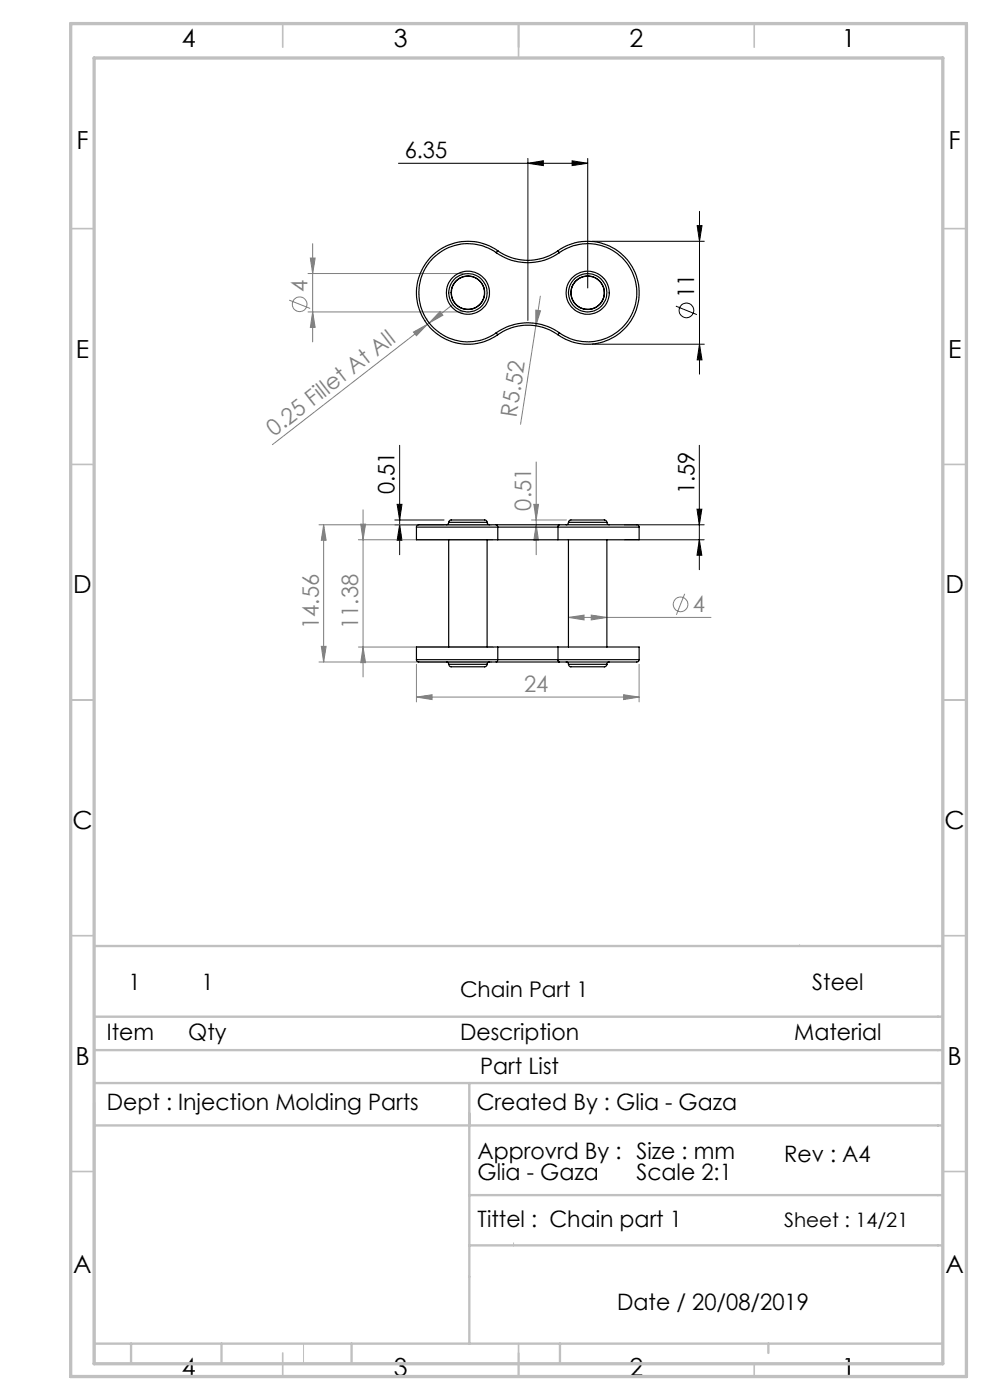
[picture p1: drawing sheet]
<svg xmlns="http://www.w3.org/2000/svg" width="210mm" height="297mm" viewBox="0 0 210 297" stroke-linecap="round" stroke-linejoin="round" font-family="sans-serif">
<g fill="none" stroke="#808080" stroke-width=".21">
<path d="M65.3 58h32.9M65.8 54.7h1.1l-.6 3.3zM66.3 51.7v20.8M61.3 63.7l4.5 1.7M65.3 66.2h32.9M66.3 66.2l.6 3.3h-1.1zM87.7 70.4l2.9-1.6-2.3 2.4zM90 68h.1M90.4 67.7h.1M90.6 68.8l-32.8 25.5M91.1 68.5l-.5 .3M93.3 66.1l.6 .8-2.8 1.6z"/>
<path d="M96.1 64.6l-5 3.9M113.7 65.8l1 .1-1 3.2zM113.7 69.1l-3.3 20.9M114.6 62.8l-.9 6.3M113.7 98v19.7M67.7 111.3h36.6M68.7 111.3v29.1M68.7 111.3l.5 3.3h-1zM76 114.5h28.6M76.5 111.2h1l-.5 3.3zM77 108.2v35.4M112.7 110.3h7.5"/>
<path d="M113.2 107h1l-.5 3.3zM113.7 111.3l.5 3.3h-1zM68.2 137.1h1l-.5 3.3zM76 137.3h28.6M77 137.3l.5 3.3h-1zM120.6 131l3.3-.5v1zM120.6 131h30.2M125.4 130.5l3.3 .5-3.3 .5zM145.2 126l-1.7 4.4M67.7 140.4h36.6M88.3 147.9l3.4-.5v1zM88.3 140.9v8"/>
<path d="M88.3 147.9h47.3M132.3 147.4l3.3 .5-3.3 .5zM135.6 140.9v8"/>
<circle cx="63.6" cy="64.6" r="1.55"/>
<circle cx="144.4" cy="128.2" r="1.56"/>
</g>
<g fill="none" stroke="#000" stroke-width=".21">
<path d="M84.5 34.6h40.2M112 34.6l3.3-.5v1zM112 33.6v34.4M121.4 34.1l3.3 .5-3.3 .5zM124.7 33.6v27.5M125.7 51.2h23.7M147.9 47.9h1l-.5 3.3zM148.4 44.8v34.6M125.7 73h23.7M143.4 64.9l4.4 1.8M148.4 73l.5 3.3h-1zM84.8 94.5v23.2"/>
<path d="M148.3 94.5v26.4M83.7 111.3h10.5M83.7 110.3h10.5M84.2 107h1.1l-.5 3.3zM84.8 111.3l.5 3.3h-1.1zM132.4 111.3h17M132.4 114.5h17M147.8 108h1.1l-.6 3.3zM148.3 114.5l.6 3.3h-1.1z"/>
<circle cx="145.6" cy="65.8" r="1.56"/>
</g>
<path d="M169.6 200.4l.2 .3M99.6 229.8v23.7M108.9 263.7v.7M64.4 285v4.3" fill="none" stroke="#c0c0c0" stroke-width=".21"/>
<g fill="none" stroke="#c0c0c0" stroke-width=".35">
<path d="M60 5v5M110 5v7.3M160 5v5M15 48.5h5M200 48.5h5M15 98.5h5M200 98.5h5M15 148.5h5M200 148.5h5M15 198.5h5M200 198.5h5M15 248.5h5"/>
<path d="M200 248.5h5M60 287v5M110 285v7M160 289.3v2.7"/>
</g>
<g fill="none" stroke="#c0c0c0" stroke-width=".5">
<path d="M20 215.7h180M20 200.7h180M20 229.8h180M20 234v55.3M20 238.8h180M20 222.8h180M99.6 229.8v55.2M99.6 253.5h100.4M99.6 264.2h100.4M20 285h180M27.8 285v4.3M47 285v4.3"/>
<path d="M74.6 285v4.3M118.8 285v4.3M163 285v2"/>
</g>
<path d="M15 5h190v287h-190zM20 12.3h180v277h-180z" fill="none" stroke="#c0c0c0" stroke-width=".7"/>
<g fill="#000">
<path d="M121.4 34.1l3.3 .5-3.3 .5zM112 34.6l3.3-.5v1z"/>
<path d="M84.8 111.3l.5 3.3h-1.1zM84.2 107h1.1l-.5 3.3z"/>
<path d="M147.8 108h1.1l-.6 3.3zM148.3 114.5l.6 3.3h-1.1zM147.9 47.9h1l-.5 3.3zM148.4 73l.5 3.3h-1z"/>
</g>
<g fill="#808080">
<path d="M113.7 65.8l1 .1-1 3.2z"/>
<path d="M132.3 147.4l3.3 .5-3.3 .5zM88.3 147.9l3.4-.5v1z"/>
<path d="M120.6 131l3.3-.5v1zM125.4 130.5l3.3 .5-3.3 .5z"/>
<path d="M93.3 66.1l.6 .8-2.8 1.6zM87.7 70.4l2.9-1.6-2.3 2.4z"/>
<path d="M76.5 111.2h1l-.5 3.3zM77 137.3l.5 3.3h-1zM68.7 111.3l.5 3.3h-1zM68.2 137.1h1l-.5 3.3zM65.8 54.7h1.1l-.6 3.3zM66.3 66.2l.6 3.3h-1.1z"/>
<path d="M113.2 107h1l-.5 3.3zM113.7 111.3l.5 3.3h-1z"/>
</g>
<g fill="none" stroke="#000" stroke-width=".25">
<path d="M105.3 53.6a10.4 10.4 0 0 0-16.4 8.5 10.4 10.4 0 0 0 16.4 8.5M105.3 53.6a11.6 11.6 0 0 0 13.3 0M105.6 53.2a10.9 10.9 0 0 0-17.3 8.9 10.9 10.9 0 0 0 17.3 8.9M105.6 53.2l-.3 .4M105.6 53.2a11 11 0 0 0 12.8 0M118.4 53.2a10.9 10.9 0 0 1 17.2 8.9 10.9 10.9 0 0 1-17.2 8.9M118.4 53.2l.2 .4M118.6 53.6a10.4 10.4 0 0 1 16.5 8.5 10.4 10.4 0 0 1-16.5 8.5M105.3 70.6l.3 .4M105.3 70.6a11.6 11.6 0 0 1 13.3 0M105.6 71a11.1 11.1 0 0 1 12.8 0M118.6 70.6l-.2 .4"/>
<path d="M88.3 111.8v2.7h17.3M88.3 111.8h17.3M95.2 110.8l-.1 .3-.4 .2M95.2 110.8l.4-.5h7.2a.49 .49 0 0 1 .5 .5M95.2 110.8h8.1M95.2 114.5v22.8M103.3 110.8l.1 .3 .4 .2M103.3 114.5v22.8M105.3 111.3h-13.8a6.9 6.9 0 0 0-3 .2l-.2 .3M105.3 111.3l.1 .1 .2 .4M105.3 111.3h13.3M105.6 111.8h12.8"/>
<path d="M105.6 114.5h12.8M105.6 111.8v2.7M118.4 111.8h17.2M118.4 111.8v2.7M118.6 111.3h16.6l.3 .2 .1 .3M118.6 111.3l-.1 .1-.1 .4M120.6 110.8l-.1 .3-.4 .2M120.6 110.8l.4-.5h7.2a.49 .49 0 0 1 .5 .5M120.6 110.8h8.1M120.6 114.5v22.8M128.7 110.8l.1 .3 .4 .2M128.7 114.5v22.8"/>
<path d="M135.6 111.8v2.7h-17.2M88.3 139.9l.2 .4a6.9 6.9 0 0 0 3 .1h13.8M88.3 139.9h17.3M105.6 137.3h-17.3v2.6M105.6 139.9l-.2 .5h-.1M105.6 139.9h12.8M105.6 137.3h12.8M105.6 137.3v2.6M118.4 137.3h17.2v2.6M118.4 139.9l.1 .5h.1M118.4 139.9h17.2M118.4 137.3v2.6"/>
<path d="M135.6 139.9l-.1 .3-.3 .2h-16.6M94.7 140.4l.4 .2 .1 .3M95.2 140.9l.4 .6h7.2a.49 .49 0 0 0 .5-.6M95.2 140.9h8.1M103.8 140.4l-.3 .1-.2 .4M105.3 140.4h13.3M120.1 140.4l.4 .2 .1 .3M120.6 140.9l.4 .6h7.2a.49 .49 0 0 0 .5-.6M120.6 140.9h8.1M129.2 140.4l-.4 .2-.1 .3"/>
<circle cx="99.2" cy="62.1" r="4.1"/>
<circle cx="99.2" cy="62.1" r="4.6"/>
<circle cx="99.3" cy="62.1" r="3.6"/>
<circle cx="99.3" cy="62.1" r="3.5"/>
<circle cx="124.6" cy="62.1" r="4.1"/>
<circle cx="124.6" cy="62.1" r="4.6"/>
<circle cx="124.7" cy="62.1" r="3.6"/>
<circle cx="124.7" cy="62.1" r="3.5"/>
</g>
<g font-size="5.3">
<text x="38.5" y="9.9">4</text>
<text x="83.5" y="9.9">3</text>
<text x="133.6" y="9.9">2</text>
<text x="178.6" y="9.9">1</text>
<text x="16.2" y="31.6">F</text>
<text x="201.2" y="31.6">F</text>
<text x="16.1" y="75.9">E</text>
<text x="201.1" y="75.9">E</text>
<text x="15.5" y="125.9">D</text>
<text x="200.5" y="125.9">D</text>
<text x="15.4" y="175.9">C</text>
<text x="200.4" y="175.9">C</text>
<text x="16" y="225.9">B</text>
<text x="201" y="225.9">B</text>
<text x="15.5" y="270.1">A</text>
<text x="200.5" y="270.1">A</text>
<text x="38.5" y="291.9">4</text>
<text x="83.5" y="291.9">3</text>
<text x="133.6" y="291.9">2</text>
<text x="178.6" y="291.9">1</text>
</g>
<g font-size="4.8">
<text x="85.8" y="33.5">6.35</text>
<text x="147.3" y="63.3" transform="rotate(-90 147.3 63.3)">11</text>
<text x="83.7" y="104.8" transform="rotate(-90 83.7 104.8)">0.51</text>
<text x="147.3" y="104.8" transform="rotate(-90 147.3 104.8)">1.59</text>
<text x="27.3" y="210">1</text>
<text x="42.7" y="210">1</text>
<text x="172.3" y="210">Steel</text>
<text x="22.7" y="220.7">Item</text>
<text x="39.9" y="220.7">Qty</text>
<text x="97.6" y="220.7">Description</text>
<text x="168.5" y="220.7">Material</text>
<text x="101.9" y="227.9">Part List</text>
<text x="22.7" y="235.6">Dept : Injection Molding Parts</text>
<text x="101.1" y="235.6">Created By : Glia - Gaza</text>
<text x="101.3" y="245.8">Approvrd By : Size : mm</text>
<text x="101.3" y="250.3">Glia - Gaza</text>
<text x="135" y="250.3">Scale 2:1</text>
<text x="166.3" y="246.5">Rev : A4</text>
<text x="101.3" y="260.3">Tittel : Chain part 1</text>
<text x="130.9" y="277.8">Date / 20/08/2019</text>
</g>
<g font-size="4.8" fill="#808080">
<text x="65.2" y="62" transform="rotate(-90 65.2 62)">4</text>
<text x="109.6" y="88.6" transform="rotate(-81 109.6 88.6)">R5.52</text>
<text x="58.2" y="92.7" transform="rotate(-38 58.2 92.7)">0.25 Fillet At All</text>
<text x="112.7" y="108.3" transform="rotate(-90 112.7 108.3)">0.51</text>
<text x="146.9" y="129.8">4</text>
<text x="67.6" y="133.4" transform="rotate(-90 67.6 133.4)">14.56</text>
<text x="76" y="133.4" transform="rotate(-90 76 133.4)">11.38</text>
<text x="111.2" y="146.8">24</text>
</g>
<text font-size="4.6" x="97.6" y="211.5">Chain Part 1</text>
<text font-size="4.2" x="166.3" y="260.3">Sheet : 14/21</text>
</svg>
